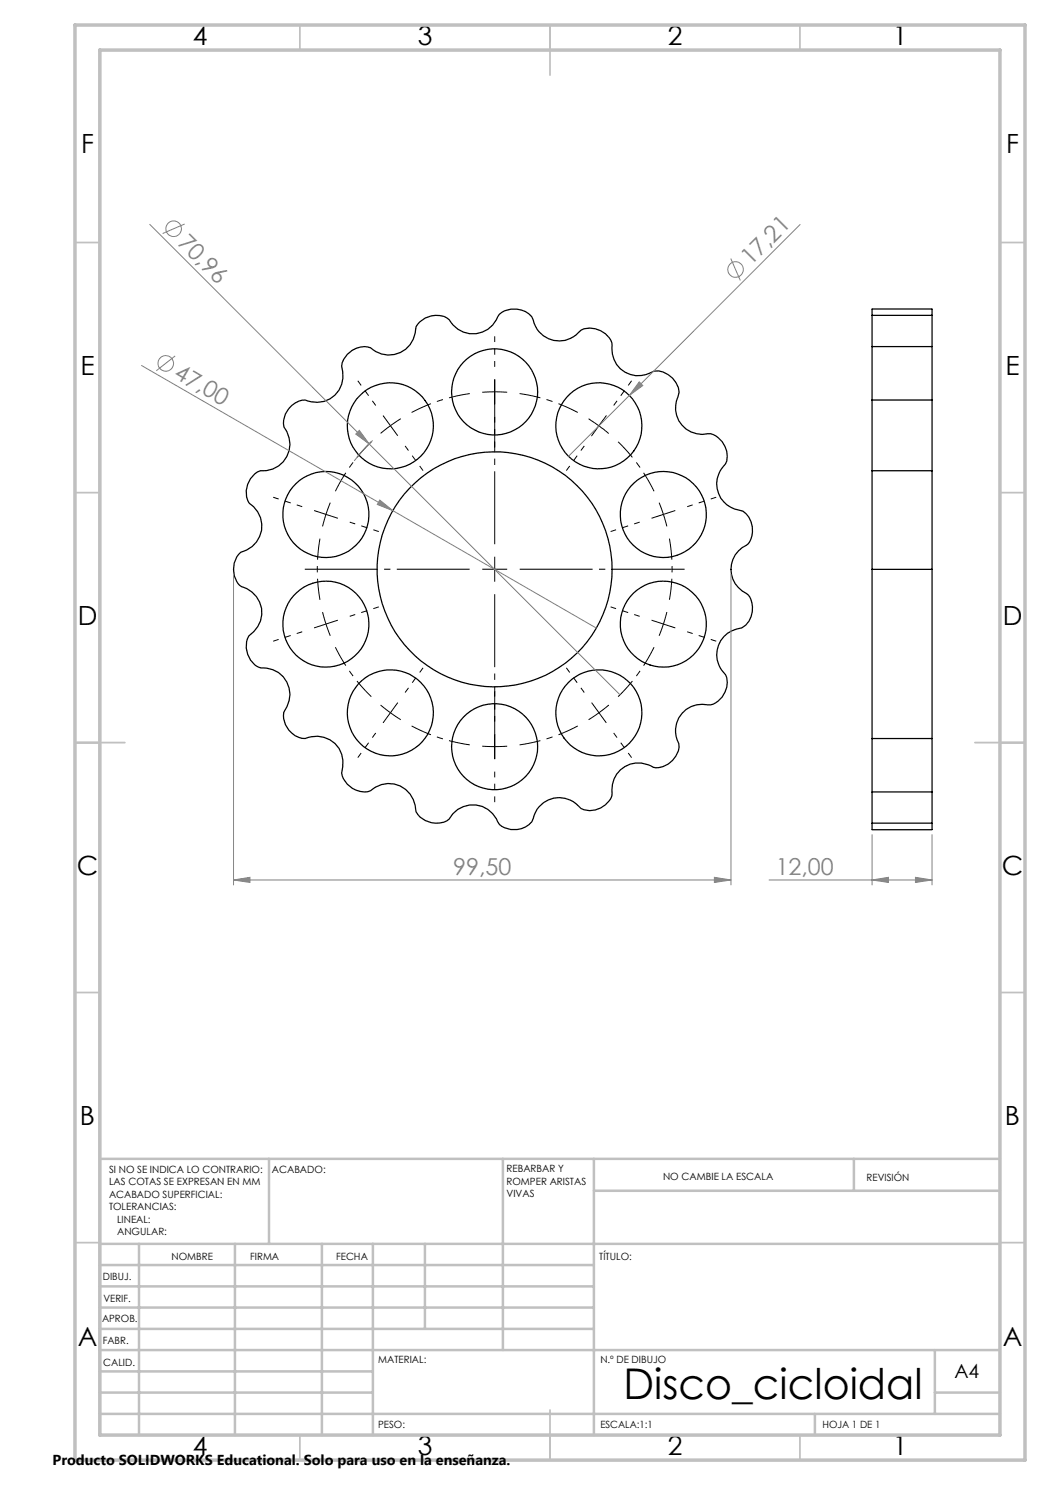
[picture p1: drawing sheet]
<svg xmlns="http://www.w3.org/2000/svg" width="210mm" height="297mm" viewBox="0 0 210 297" stroke-linecap="round" stroke-linejoin="round" font-family="sans-serif">
<g fill="none" stroke="#000" stroke-width=".25">
<path d="M174.4 69.2v-6.1h12v6.1M174.4 61.8v1.2M174.4 61.8h12M186.4 61.8v1.2M186.4 79.9v-10.6h-12v10.7h12M58.3 81.1a3.3 3.3 0 0 1 4-.7 5.3 5.3 0 0 0 6-7.1 4.6 4.6 0 0 1 5.8-3.7 5.4 5.4 0 0 0 6 .9 5.4 5.4 0 0 0 3.1-5.2 4.6 4.6 0 0 1 6.7-1.3 5.3 5.3 0 0 0 5 2.8 5.3 5.3 0 0 0 4.6-3.4 4 4 0 0 1 4.8-1.4 3.2 3.2 0 0 1 2.5 2.7 5.4 5.4 0 0 0 9.4 1.3 4.7 4.7 0 0 1 6.2 2.6 6 6 0 0 0 2.6 5.8 5.7 5.7 0 0 0 5.8-.2 4.7 4.7 0 0 1 5 4.3 7.6 7.6 0 0 0-.5 4.6 5.3 5.3 0 0 0 6.3 3.6 4.4 4.4 0 0 1 3.7 5.5l-.6 1a5.3 5.3 0 0 0 3.1 8.8 3.5 3.5 0 0 1 2.7 3.4 3.6 3.6 0 0 1-2.1 4.1 5.3 5.3 0 0 0 .9 9.2 4.4 4.4 0 0 1-.1 6.3l-.9 .6-.9 .2a5.4 5.4 0 0 0-2.3 9.1 4.6 4.6 0 0 1-3 6.1 6.9 6.9 0 0 0-4.9 .9 5.3 5.3 0 0 0-1.5 6.8 4.5 4.5 0 0 1-5.1 4.8 5.3 5.3 0 0 0-5.7-.1 5.3 5.3 0 0 0-2.5 5.2 4 4 0 0 1-3.3 3.4 3.4 3.4 0 0 1-3.9-1.2 5.3 5.3 0 0 0-8.6 2.9 4.3 4.3 0 0 1-5.7 1.9 2.47 2.47 0 0 1-1.6-1.8 5.4 5.4 0 0 0-9.4 0 4.6 4.6 0 0 1-6.7-1.4 5.4 5.4 0 0 0-3.1-5.2 5.4 5.4 0 0 0-6 .9 4.6 4.6 0 0 1-5.8-3.5 5.5 5.5 0 0 0-4.8-7.4l-1.9 .3a2.93 2.93 0 0 1-3.3-.9 4.5 4.5 0 0 1-1.5-4.2 5.4 5.4 0 0 0 .6-5.9 5.4 5.4 0 0 0-5.2-2.9 4.5 4.5 0 0 1-2.4-6.4 5.4 5.4 0 0 0 2.5-5.4 5.4 5.4 0 0 0-4-4.5 4.6 4.6 0 0 1-.1-6.8 5.4 5.4 0 0 0 4.1-4.4 5.4 5.4 0 0 0-2.4-5.4 4.5 4.5 0 0 1 2.2-6.5 5.4 5.4 0 0 0 5.2-2.8 5.4 5.4 0 0 0-.5-6 4.4 4.4 0 0 1 1.5-4.3zM174.4 80v14.2M174.4 94.2v19.7M174.4 94.2h12M186.4 80v14.2M186.4 94.2v19.7M174.4 113.9v33.8h12v-33.8"/>
<path d="M174.4 113.9h12M174.4 147.8v10.6h12v-10.6M174.4 158.5v6.1h12v-6.1M174.4 164.7v1.2M174.4 165.9h12M186.4 164.7v1.2"/>
<circle cx="98.9" cy="78.4" r="8.6"/>
<circle cx="78.1" cy="85.2" r="8.6"/>
<circle cx="119.8" cy="85.2" r="8.6"/>
<circle cx="65.2" cy="102.9" r="8.6"/>
<circle cx="98.9" cy="113.9" r="23.5"/>
<circle cx="132.7" cy="102.9" r="8.6"/>
<circle cx="65.2" cy="124.8" r="8.6"/>
<circle cx="132.7" cy="124.8" r="8.6"/>
<circle cx="78.1" cy="142.6" r="8.6"/>
<circle cx="98.9" cy="149.3" r="8.6"/>
<circle cx="119.8" cy="142.6" r="8.6"/>
</g>
<g fill="none" stroke="#808080" stroke-width=".2">
<path d="M30 44.9l43.8 43.9M36.9 44.8l-4.4 1.9M146.2 51.7l1.9 4.4M160 44.9l-46.3 46.4M28.3 73.1l91 52.5M35 71.2l-3.7 3M127.8 76.4l.8 .7-2.7 2zM71.9 86.1l1.9 2.7-2.6-2zM73.8 88.8l50.2 50.2M74.5 88.1l-2.4 2.5-1.3 1.6M46.7 114.9v62.1M76 100l2.6 2.1-3.1-1.2z"/>
<path d="M146.2 114.9v62.1M46.7 176l3.3-.5v1zM46.7 176h99.5M142.9 175.5l3.3 .5-3.3 .5zM153.8 176h32.6M174.4 176l3.3-.5v1zM174.4 166.9v10.1M183.1 175.5l3.3 .5-3.3 .5zM186.4 166.9v10.1"/>
<circle cx="34.7" cy="45.8" r="1.56"/>
<circle cx="147.1" cy="53.9" r="1.55"/>
<circle cx="33.1" cy="72.7" r="1.56"/>
</g>
<g fill="none" stroke="#000" stroke-width=".2" stroke-dasharray="15.2 1.3 1.3 1.3" stroke-linecap="butt">
<path d="M98.9 78.4l-2.5 .1M98.9 78.4l2.5 .1M98.9 78.4v-2.5M98.9 78.4v2.5M78.1 85.1l-2 1.6M78.1 85.1l2.1-1.4M78.1 85.1l-1.5-2M78.1 85.1l1.5 2.1M65.2 102.9l-.7 2.4M65.2 102.9l.9-2.4M65.2 102.9l-2.4-.8M65.2 102.9l2.4 .8"/>
<path d="M98.9 113.8v-2.5M98.9 113.8h-2.5M98.9 113.8v2.5M98.9 113.8h2.5M132.7 102.9l-.9-2.4M132.7 102.9l.7 2.4M132.7 102.9l2.4-.8M132.7 102.9l-2.4 .8M65.2 124.8l.9 2.4M65.2 124.8l-.7-2.4M65.2 124.8l-2.4 .8M65.2 124.8l2.4-.8"/>
<path d="M132.7 124.8l.7-2.4M132.7 124.8l-.9 2.4M132.7 124.8l2.4 .8M132.7 124.8l-2.4-.8M78.1 142.5l2.1 1.4M78.1 142.5l-2-1.5M78.1 142.5l-1.5 2.1M78.1 142.5l1.5-2M98.9 149.3l2.5-.1M98.9 149.3l-2.5-.1M98.9 149.3v2.5M98.9 149.3v-2.5"/>
<path d="M119.8 142.5l2-1.5M119.8 142.5l-2.1 1.4M119.8 142.5l1.5 2.1M119.8 142.5l-1.5-2"/>
</g>
<path d="M94 78.7a35.5 35.5 0 0 0-11.7 3.8M74.3 88.4a35.5 35.5 0 0 0-7.2 9.9M115.6 82.5a35.5 35.5 0 0 0-11.7-3.8M130.8 98.3a35.5 35.5 0 0 0-7.2-9.9M64 107.7a35.5 35.5 0 0 0 0 12.3M133.9 120a35.5 35.5 0 0 0 0-12.3M67.1 129.4a35.5 35.5 0 0 0 7.2 9.9M123.6 139.3a35.5 35.5 0 0 0 7.2-9.9M82.3 145.2a35.5 35.5 0 0 0 11.7 3.8M103.9 149a35.5 35.5 0 0 0 11.7-3.8" fill="none" stroke="#000" stroke-width=".2" stroke-dasharray="15.2 1.3 1.3 1.3" stroke-dashoffset="11" stroke-linecap="butt"/>
<path d="M117.7 83.7l2.1 1.5M119.8 85.2l1.9 1.5M119.8 85.2l-1.5 2M121.2 83.1l-1.4 2.1" fill="none" stroke="#000" stroke-width=".2"/>
<g fill="none" stroke="#000" stroke-width=".2" stroke-dasharray="15.2 1.3 1.3 1.3" stroke-dashoffset="14.1" stroke-linecap="butt">
<path d="M98.9 73.4v-6.1M75.1 81.1l-3.5-4.9M81 89.2l3.6 4.9M98.9 83.4v6.1M116.9 89.2l-3.6 4.9M122.7 81.1l3.6-4.9M60.4 101.3l-5.8-1.9M70 104.4l5.8 1.9M127.9 104.4l-5.8 1.9M137.4 101.3l5.8-1.9M60.4 126.4l-5.8 1.8M70 123.3l5.8-1.9"/>
<path d="M81 138.5l3.6-4.9M116.9 138.5l-3.6-4.9M127.9 123.3l-5.8-1.9M137.4 126.4l5.8 1.8M75.1 146.6l-3.5 4.9M98.9 154.3v6.1M98.9 144.3v-6.1M122.7 146.6l3.6 4.9"/>
</g>
<path d="M93.9 113.8h-32.9M98.9 108.8v-32.9M98.9 118.8v33M103.9 113.8h33" fill="none" stroke="#000" stroke-width=".2" stroke-dasharray="15.2 1.3 1.3 1.3" stroke-dashoffset=".7" stroke-linecap="butt"/>
<g fill="none" stroke="#c0c0c0" stroke-width=".35">
<path d="M60 5v5M110 5v10M160 5v5M15 48.5h5M200 48.5h5M15 98.5h5M200 98.5h5M15 148.5h10M195 148.5h10M15 198.5h5M200 198.5h5M15 248.5h5"/>
<path d="M200 248.5h5M60 287v5M110 282v10M160 287v5"/>
</g>
<g fill="none" stroke="#c0c0c0" stroke-width=".5">
<path d="M53.8 231.8v17M100.6 231.8v38.2M118.8 231.8v55.2M118.8 238.2h81.2M170.8 231.8v6.4M200 231.8h-180v55.2M20 248.8h180M20 257.3h98.8M20 253h98.8M27.8 248.8v38.2M47 248.8v38.2M64.4 248.8v38.2"/>
<path d="M74.6 248.8v38.2M85 248.8v17M20 265.8h98.8M20 261.5h98.8M20 278.5h54.6M20 274.3h54.6M20 270h180M187 278.5h13M187 270v12.8M20 282.8h180M163 282.8v4.2"/>
</g>
<path d="M15 5h190v287h-190zM20 10h180v277h-180z" fill="none" stroke="#c0c0c0" stroke-width=".7"/>
<g fill="#808080">
<path d="M71.9 86.1l1.9 2.7-2.6-2z"/>
<path d="M76 100l2.6 2.1-3.1-1.2z"/>
<path d="M127.8 76.4l.8 .7-2.7 2z"/>
<path d="M142.9 175.5l3.3 .5-3.3 .5zM46.7 176l3.3-.5v1z"/>
<path d="M174.4 176l3.3-.5v1zM183.1 175.5l3.3 .5-3.3 .5z"/>
</g>
<text font-size="8.5" x="124.7" y="279.7">Disco_cicloidal</text>
<g font-size="5.3">
<text x="38.5" y="8.9">4</text>
<text x="83.5" y="8.9">3</text>
<text x="133.6" y="8.9">2</text>
<text x="178.6" y="8.9">1</text>
<text x="16.2" y="30.7">F</text>
<text x="201.2" y="30.7">F</text>
<text x="16.1" y="74.9">E</text>
<text x="201.1" y="74.9">E</text>
<text x="15.5" y="124.9">D</text>
<text x="200.5" y="124.9">D</text>
<text x="15.4" y="174.9">C</text>
<text x="200.4" y="174.9">C</text>
<text x="16" y="224.9">B</text>
<text x="201" y="224.9">B</text>
<text x="15.5" y="269.2">A</text>
<text x="200.5" y="269.2">A</text>
<text x="38.5" y="290.9">4</text>
<text x="83.5" y="290.9">3</text>
<text x="133.6" y="290.9">2</text>
<text x="178.6" y="290.9">1</text>
</g>
<g font-size="4.7" fill="#808080">
<text x="35.4" y="48.8" transform="rotate(45 35.4 48.8)">70,96</text>
<text x="150.2" y="53.3" transform="rotate(-45 150.2 53.3)">17,21</text>
<text x="34.5" y="75.4" transform="rotate(30 34.5 75.4)">47,00</text>
<text x="90.6" y="175">99,50</text>
<text x="155.1" y="175">12,00</text>
</g>
<text font-size="3.9" x="190.9" y="275.5">A4</text>
<text font-size="2.9" x="10.5" y="292.9">Producto SOLIDWORKS Educational. Solo para uso en la enseñanza.</text>
<g font-size="2">
<text x="21.8" y="234.6">SI NO SE INDICA LO CONTRARIO:</text>
<text x="21.8" y="237.1">LAS COTAS SE EXPRESAN EN MM</text>
<text x="21.8" y="239.6">ACABADO SUPERFICIAL:</text>
<text x="54.4" y="234.6">ACABADO:</text>
<text x="101.3" y="234.5">REBARBAR Y</text>
<text x="101.3" y="237">ROMPER ARISTAS</text>
<text x="101.3" y="239.5">VIVAS</text>
<text x="132.6" y="236">NO CAMBIE LA ESCALA</text>
<text x="173.3" y="236.2">REVISIÓN</text>
<text x="21.8" y="242.1">TOLERANCIAS:</text>
<text x="23.4" y="244.6">LINEAL:</text>
<text x="23.4" y="247.1">ANGULAR:</text>
<text x="34.3" y="252">NOMBRE</text>
<text x="50" y="251.9">FIRMA</text>
<text x="67.2" y="251.9">FECHA</text>
<text x="119.9" y="251.9">TÍTULO:</text>
<text x="20.6" y="256.1">DIBUJ.</text>
<text x="20.7" y="260.3">VERIF.</text>
<text x="20.4" y="264.4">APROB.</text>
<text x="20.5" y="268.8">FABR.</text>
<text x="20.7" y="273.1">CALID.</text>
<text x="75.6" y="272.5">MATERIAL:</text>
<text x="120.1" y="272.5">N.º DE DIBUJO</text>
<text x="75.6" y="285.5">PESO:</text>
<text x="120.1" y="285.6">ESCALA:1:1</text>
<text x="164.5" y="285.6">HOJA 1 DE 1</text>
</g>
</svg>
